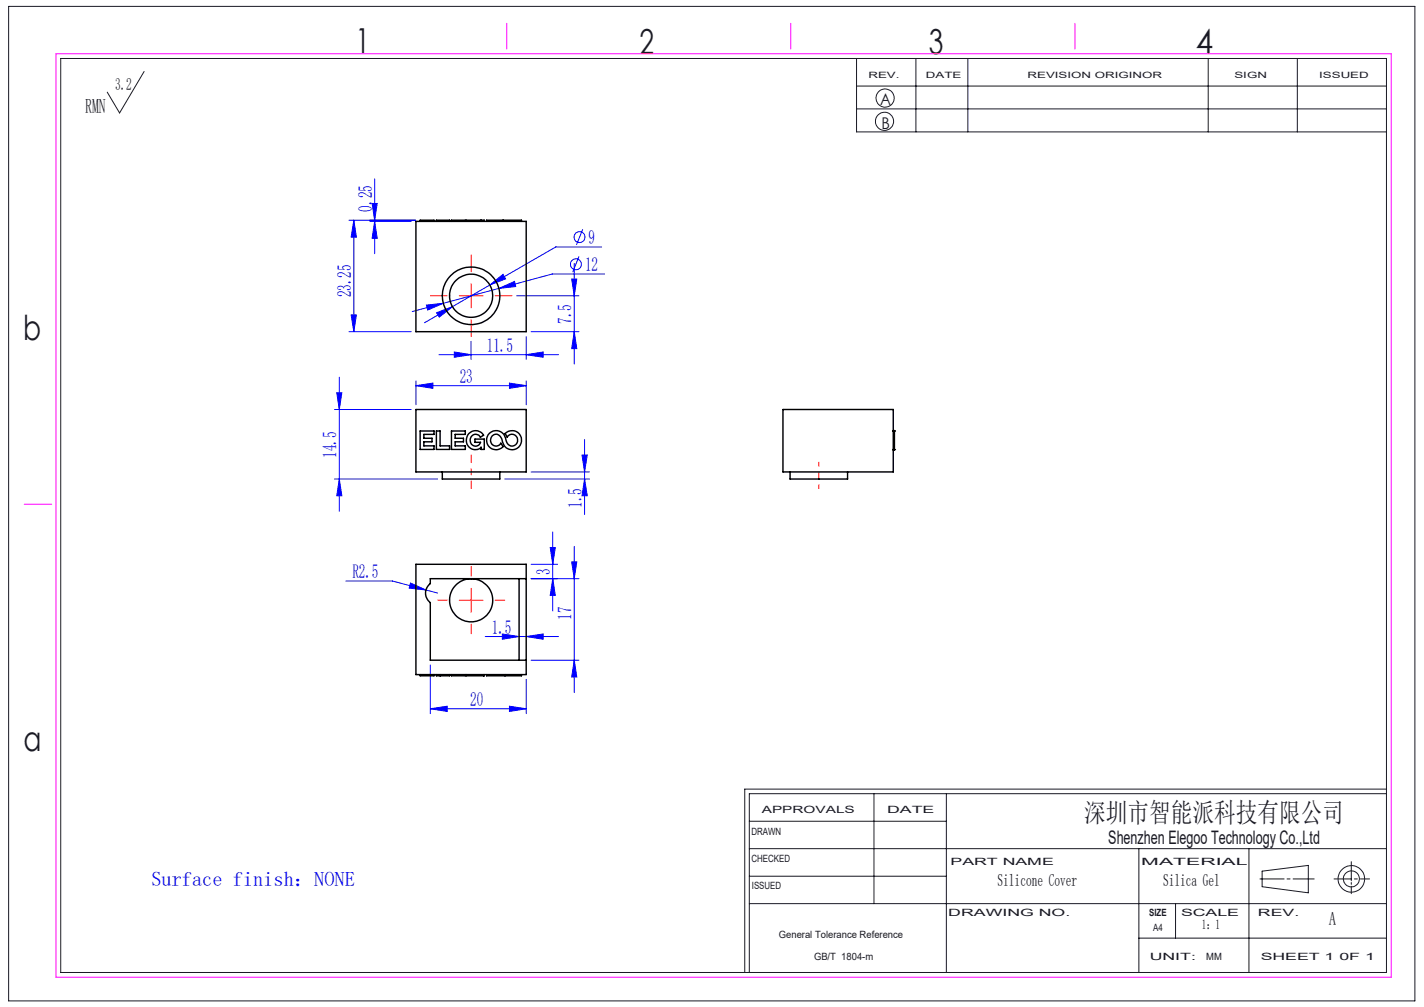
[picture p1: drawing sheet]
<svg xmlns="http://www.w3.org/2000/svg" width="297mm" height="210mm" viewBox="0 0 297 210" stroke-linecap="round" stroke-linejoin="round" font-family="sans-serif">
<g fill="none" stroke="#00f" stroke-width=".21">
<path d="M78.1 37.3v15.6M72.8 45.9h13.8M73.8 45.9v23.3M73.8 45.9l.5 3.6h-1.1zM77.2 46.2h8.6M77.6 42.4h1.1l-.6 3.5zM78.1 46.2l.6 3.5h-1.1zM102.2 59.4l2.7-2.2 .5 1zM102.2 59.4l-7.8 4.6M119.2 58.2h1.1l-.5 3.5zM119.8 55v20.9M120.8 53.5l-1.3 3.3"/>
<path d="M121.5 47.8l-1.3 3.3M125.5 51.5h-9.6l-13.7 7.9M126.1 57.1h-10.9l-29.2 7.9M70.8 78.7v27.9M72.8 69.2h13M73.2 65.7h1.1l-.5 3.5zM86.7 79.4v5M88.9 63.6l3.6-.4-3.3 1.5zM91.1 65.2l3.3-1.2-2.8 2.1zM91.5 74h25M94.4 64l-5.9 3.3M94.8 73.4l3.4 .6-3.4 .5z"/>
<path d="M98.2 71.2v3.8M104.1 60.1l3.2-1.4 .3 1.1zM106.3 79.9l3.4 .5-3.4 .6zM107.8 61.7h13M109.7 74l3.6-.6v1.1zM109.7 70.2v4.8M109.7 79.4v5M110.8 69.2h10M119.8 69.2l.5 3.5h-1.1zM69.8 99.9h21.5M69.8 85.4h16M70.2 81.9h1.1l-.5 3.5z"/>
<path d="M70.8 99.9l.5 3.5h-1.1zM86.7 80.4l3.6-.5v1.1zM86.7 80.4h23M105.3 99.9h17.6M110.8 98.4h12.1M121.4 94.9h1.1l-.6 3.5zM121.9 91.7v15.6M121.9 99.9l.6 3.5h-1.1zM110.8 117.7h5.5M114.8 114.2h1l-.5 3.5zM115.3 110.9v16.5M119.2 117.2h1.1l-.5 3.5z"/>
<path d="M119.8 113.9v30.5M72.1 121.2h9.8l9.4 2.5M85.6 121.6l3.3 1.4-3.6-.3zM89.7 138.7v10.1M101.2 132.7h15.3M104.8 132.2l3.5 .5-3.5 .6zM109.7 132.7l3.6-.5v1.1zM110.8 120.7h10M110.8 137.7h10M115.3 120.7l.5 3.5h-1zM119.8 137.7l.5 3.5h-1.1zM89.7 147.8l3.6-.5v1.1z"/>
<path d="M89.7 147.8h20M106.3 147.3l3.4 .5-3.4 .6zM109.7 141.7v7.1"/>
<circle cx="120.1" cy="55.1" r="1.14"/>
<circle cx="120.9" cy="49.5" r="1.14"/>
</g>
<g fill="none" stroke="#191924" stroke-width=".21">
<path d="M1.8 1.3h293.3v207.4h-293.3zM12.7 12.2h276.5v190.6h-276.5zM30.1 14.9l-5.2 8.7-2.5-4.4M178.6 12.2v15.3h110.6M178.6 17.9h110.6M191 12.2v15.3M201.9 12.2v15.3M252 12.2v15.3M270.6 12.2v15.3M178.6 22.7h110.6M156.3 177h132.9M156.3 171.3h41.1"/>
<path d="M182.3 165.5v22.9M197.4 165.5v37.3M237.5 177v25.8M260.5 177v25.8M281.8 179.7v4M289.2 165.5h-132.9v37.3M289.2 164.6h-133.9v38.2M156.3 188.4h132.9M156.3 182.7h41.1M237.5 195.6h51.7M245.2 188.4v7.2M262.8 183.3h5"/>
<path d="M263.2 181.7l9.7-1.2v5.7l-9.7-1.3zM268.4 183.3h.7M269.7 183.3h4.4M278.2 183.3h3.6M281.8 184v.4M281.8 184.8v1.6M282.5 183.3h.6M283.7 183.3h1.9"/>
<circle cx="184.5" cy="25.3" r="1.9"/>
<circle cx="184.6" cy="20.4" r="1.89"/>
<circle cx="281.9" cy="183.3" r="1.68"/>
<circle cx="281.9" cy="183.3" r="2.77"/>
</g>
<path d="M98.3 56.7v-3.5M93.3 61.7h-3.5M98.3 66.7v3.5M103.3 61.7h3.5M93.3 125.2h-2M98.3 120.2v-2M98.3 130.2v2M103.3 125.2h2" fill="none" stroke="#f00" stroke-width=".21" stroke-dasharray="30.5 1.3 1.3 1.3"/>
<path d="M98.2 59.2v5M95.8 61.7h5M95.8 125.2h5M98.2 122.7v5" fill="none" stroke="#f00" stroke-width=".21"/>
<path d="M98.3 94.9v7" fill="none" stroke="#f00" stroke-width=".21" stroke-dasharray="30.5 1.3 1.3 1.3" stroke-dashoffset="28.9"/>
<path d="M170.8 101.9v-5.5" fill="none" stroke="#f00" stroke-width=".21" stroke-dasharray="30.5 1.3 1.3 1.3" stroke-dashoffset="29.6"/>
<path d="M11.7 11.2h278.5v192.6h-278.5zM105.7 4.9v5.3M164.9 4.9v5.3M224.2 4.9v5.3M5 105.2h5.8" fill="none" stroke="#f0f" stroke-width=".21"/>
<g fill="#00f">
<path d="M86.7 80.4l3.6-.5v1.1zM106.3 79.9l3.4 .5-3.4 .6zM85.6 121.6l-.3 1.1 3.6 .3zM89.7 147.8l3.6-.5v1.1zM106.3 147.3l3.4 .5-3.4 .6zM104.8 132.2l3.5 .5-3.5 .6zM109.7 132.7l3.6-.5v1.1zM88.9 63.6l.3 1.1 3.3-1.5zM104.1 60.1l3.5-.3-.3-1.1zM91.1 65.2l.5 .9 2.8-2.1zM102.2 59.4l3.2-1.2-.5-1zM94.8 73.4l3.4 .6-3.4 .5zM109.7 74l3.6-.6v1.1z"/>
<path d="M121.9 99.9l.6 3.5h-1.1zM121.4 94.9h1.1l-.6 3.5z"/>
<path d="M70.2 81.9h1.1l-.5 3.5zM70.8 99.9l.5 3.5h-1.1zM119.2 117.2h1.1l-.5 3.5zM119.8 137.7l.5 3.5h-1.1zM114.8 114.2h1l-.5 3.5zM115.3 120.7l.5 3.5h-1zM73.8 45.9l.5 3.6h-1.1zM73.2 65.7h1.1l-.5 3.5zM77.6 42.4h1.1l-.6 3.5zM78.1 46.2l.6 3.5h-1.1zM119.2 58.2h1.1l-.5 3.5zM119.8 69.2l.5 3.5h-1.1z"/>
</g>
<g fill="none" stroke="#000" stroke-width=".3">
<path d="M86.7 46.2h23v23h-23zM87.6 46.2v-.3h2.9v.3M91 46.2v-.3h2.8v.3M94.2 46.2v-.3h2.8v.3M100.3 45.9h-3v.3M100.3 45.9h.7v.3M100.3 45.9v.3M101.5 46.2v-.3h3.4v.3M105 45.9h3.8v.3M86.7 85.4h23v13h-23zM87.6 89.9h2.9v.7h-2.1v.8h1.7v.7h-1.7v.9h2.1v.7h-2.9zM91 89.9h.8v3.1h2v.7h-2.8z"/>
<path d="M92.3 98.4v1.5h11.9v-1.5M94.2 89.9h2.8v.7h-2.1v.8h1.8v.7h-1.8v.9h2.1v.7h-2.8zM97.8 90.4a1.94 1.94 0 0 1 3.1 .4l-.7 .4a1.2 1.2 0 0 0-2 0 1.2 1.2 0 0 0 .8 1.8l.8-.1 .4-.7h-1.1v-.6h1.9v2.1h-.7v-.4a1.91 1.91 0 0 1-2.6-.2 1.91 1.91 0 0 1 .1-2.7zM102.1 90.4a2.13 2.13 0 0 1 2.3-.4 2.13 2.13 0 0 1 1.2 2.1 1.2 1.2 0 0 0 1.7 .8 1.2 1.2 0 0 0 .5-1.8 1.2 1.2 0 0 0-1.9-.2l-.1 .3-.5-.8a2.01 2.01 0 0 1 3.2 .5 2.01 2.01 0 0 1-1.2 2.9 2.01 2.01 0 0 1-2.6-2 1.26 1.26 0 0 0-.7-1.1 1.26 1.26 0 0 0-1.3 .2 1.19 1.19 0 0 0 0 1.8 1.19 1.19 0 0 0 1.8-.3l.4 .8a2 2 0 0 1-2.8 0 2 2 0 0 1 0-2.8zM163.3 85.4h23v13h-23zM164.8 98.4v1.5h12v-1.5M186.3 89.9h.2M186.3 89.8h.2v3.9h-.2M186.3 93.8h.2M186.5 89.9h.1M186.5 93.8h.1M86.7 117.7h23v23h-23z"/>
<path d="M108.3 120.7v17M109.7 120.7h-20v1a2.5 2.5 0 0 0 0 4v12h20M87.6 140.7v.2h2.9v-.2M91 140.7v.2h2.8v-.2M91.8 140.7v.2M94.2 140.7v.2h2.8v-.2M97.3 140.7v.2h3.6v-.2M101 140.7l-.1 .2M101.5 140.7v.2h3.8M105.3 140.7v.2M108.8 140.7v.2h-3.5"/>
<circle cx="98.2" cy="61.7" r="6"/>
<circle cx="98.3" cy="61.7" r="4.5"/>
<circle cx="98.3" cy="125.2" r="4.5"/>
</g>
<g font-size="7.2" fill="#191924">
<text x="74.1" y="11">1</text>
<text x="133.4" y="11.2">2</text>
<text x="193.7" y="11.3">3</text>
<text x="249.4" y="11.3">4</text>
<text x="4.8" y="70.9">b</text>
<text x="4.9" y="156.5">a</text>
</g>
<text font-size="5.6" fill="#191924" x="226.2" y="171.5">深圳市智能派科技有限公司</text>
<text font-size="4.2" fill="#191924" x="17.8" y="23.5">RMN</text>
<text font-size="4.2" fill="#00f" x="31.6" y="184.7">Surface finish：NONE</text>
<g font-size="4.1" fill="#00f">
<text x="77.6" y="44.1" transform="rotate(-90 77.6 44.1)">0.25</text>
<text x="122.8" y="50.9">9</text>
<text x="122" y="56.6">12</text>
<text x="73.2" y="62" transform="rotate(-90 73.2 62)">23.25</text>
<text x="119.2" y="67.5" transform="rotate(-90 119.2 67.5)">7.5</text>
<text x="101.5" y="73.4">11.5</text>
<text x="95.9" y="79.8">23</text>
<text x="70.2" y="95.5" transform="rotate(-90 70.2 95.5)">14.5</text>
<text x="121.4" y="105.9" transform="rotate(-90 121.4 105.9)">1.5</text>
<text x="73.5" y="120.6">R2.5</text>
<text x="114.7" y="120" transform="rotate(-90 114.7 120)">3</text>
<text x="119.2" y="129.3" transform="rotate(-90 119.2 129.3)">17</text>
<text x="102.6" y="132.2">1.5</text>
<text x="98.1" y="147.2">20</text>
</g>
<g font-size="3.9" fill="#191924">
<text x="231.2" y="176">Shenzhen Elegoo Technology Co.,Ltd</text>
<text x="277.2" y="193">A</text>
</g>
<text font-size="3.5" fill="#191924" x="24" y="18.7">3.2</text>
<g font-size="3.5">
<text x="208.1" y="184.7">Silicone Cover</text>
<text x="242.6" y="184.7">Silica Gel</text>
</g>
<g font-size="3.4" fill="#191924">
<text x="183.6" y="22">A</text>
<text x="183.8" y="27">B</text>
</g>
<text font-size="2.8" x="250.7" y="193.6">1：1</text>
<g font-size="2.1" fill="#191924">
<text x="158.9" y="169.5">APPROVALS</text>
<text x="185" y="169.5">DATE</text>
<text x="156.7" y="174.2">DRAWN</text>
<text x="156.7" y="179.7">CHECKED</text>
<text x="156.8" y="185.4">ISSUED</text>
<text x="198.2" y="180.4">PART NAME</text>
<text x="238" y="180.4">MATERIAL</text>
<text x="197.8" y="191">DRAWING NO.</text>
<text x="239.7" y="191">SIZE</text>
<text x="246.3" y="191">SCALE</text>
<text x="262.4" y="191">REV.</text>
<text x="162.4" y="195.6">General Tolerance Reference</text>
<text x="240.5" y="194.1">A4</text>
<text x="169.8" y="200.2">GB/T 1804-m</text>
<text x="239.8" y="200.2">UNIT:</text>
<text x="251.6" y="200.2">MM</text>
<text x="262.9" y="200.2">SHEET 1 0F 1</text>
</g>
<g font-size="1.8" fill="#191924">
<text x="181.1" y="16.3">REV.</text>
<text x="193.1" y="16.3">DATE</text>
<text x="214.3" y="16.3">REVISION ORIGINOR</text>
<text x="257.5" y="16.3">SIGN</text>
<text x="275.1" y="16.3">ISSUED</text>
</g>
</svg>
